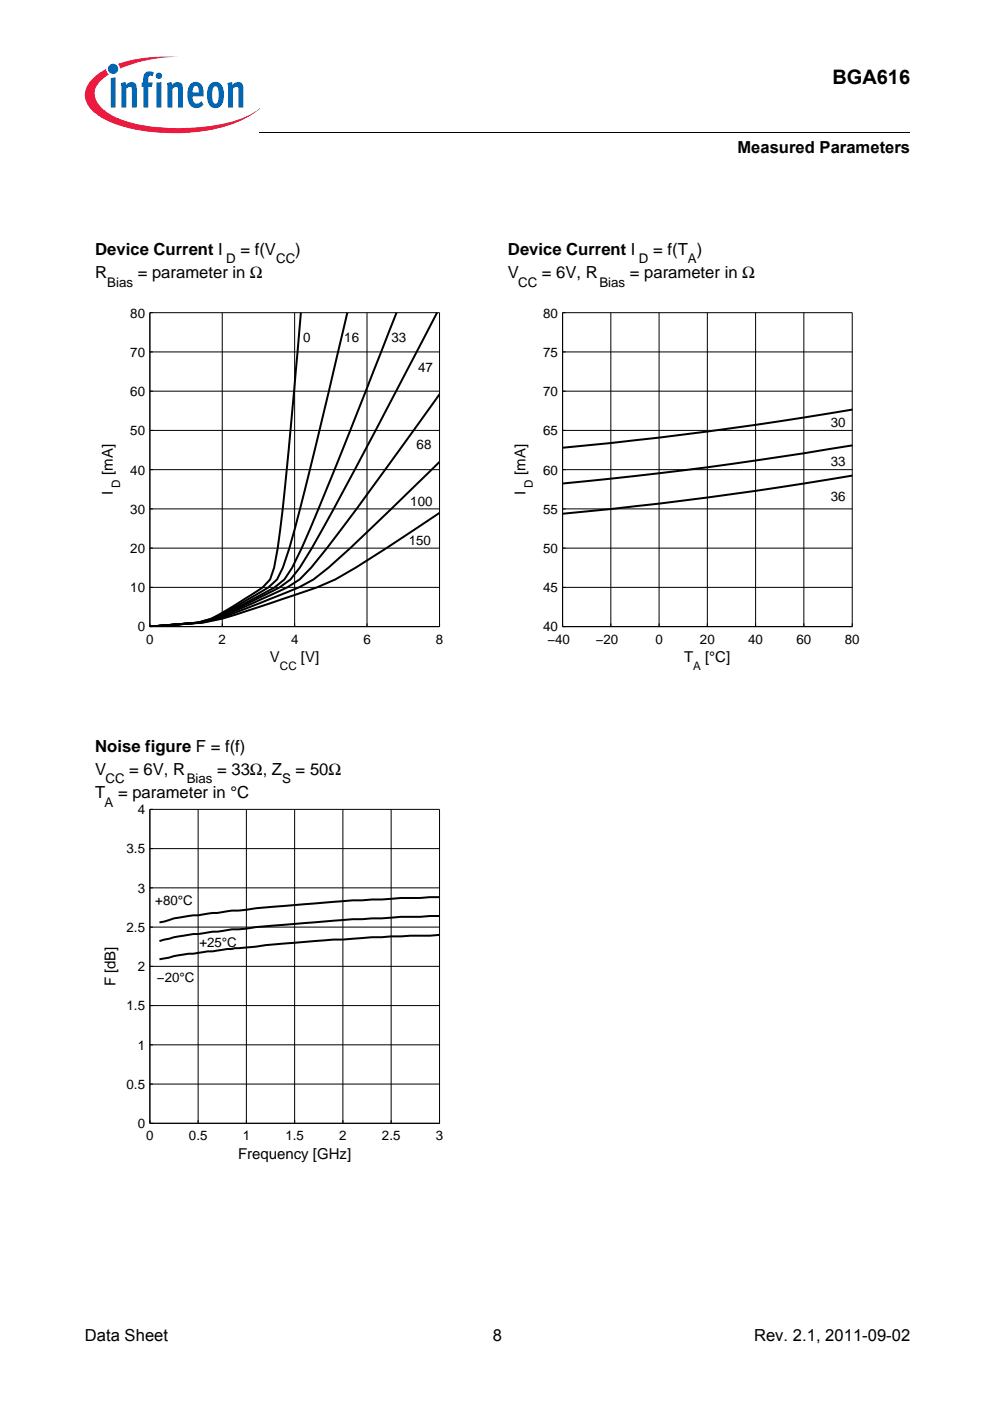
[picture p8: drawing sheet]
<svg xmlns="http://www.w3.org/2000/svg" width="210mm" height="297mm" viewBox="0 0 210 297" stroke-linecap="round" stroke-linejoin="round" font-family="sans-serif">
<circle cx="24" cy="14.6" r="1.09" fill="#0166b3"/>
<g fill="#ed1a40">
<path d="M25 13.6l.8-.3a32.7 32.7 0 0 1 12-1.2 32.2 32.2 0 0 0-11.7 2.2l-.7 .2z"/>
<path d="M19.4 16.9a11.2 11.2 0 0 1 3.1-2.3l.2 .7 .4 .5a5 5 0 0 0-3 4.2 6 6 0 0 0 3.4 4.3 31.7 31.7 0 0 0 16 2.8 31.9 31.9 0 0 0 14-3l1.6-1.2a18.8 18.8 0 0 1-9.4 4.4 42.6 42.6 0 0 1-20.9-.8 11.1 11.1 0 0 1-6.4-4.7 4.3 4.3 0 0 1 1-4.9z"/>
</g>
<g fill="#0166b3">
<path d="M23.5 16.5l1-.1v6.4h-1z"/>
<path d="M25.6 17.6l1-.2 .1 .6a1.22 1.22 0 0 1 1.5-.6 1.22 1.22 0 0 1 .8 1.3v4.1h-1l-.1-4.1a.42 .42 0 0 0-.6-.2l-.5 .4v3.9h-1z"/>
<path d="M30.9 15.4l.8-.3 .7 .2 .2 .1-.3 .8-.1-.1a.47 .47 0 0 0-.7 .2l-.1 1.2h1l-.2 .9h-.8v4.4h-1v-4.4h-.4v-.9h.4v-.7a1.77 1.77 0 0 1 .5-1.4z"/>
<path d="M35.4 17.6l1-.2 .1 .6a1.22 1.22 0 0 1 1.4-.6 1.22 1.22 0 0 1 .9 1.3v4.1h-1.1v-4.1a.42 .42 0 0 0-.6-.2l-.5 .4v3.9h-1.1z"/>
<path d="M48.2 17.6l1-.2 .1 .6a1.22 1.22 0 0 1 1.5-.6 1.22 1.22 0 0 1 .8 1.3v4.1h-1l-.1-4.1a.42 .42 0 0 0-.6-.2l-.5 .4v3.9h-1z"/>
<path d="M33 16.1a.7 .7 0 0 1 1.4 0 .7 .7 0 0 1-1.4 0zM33.2 17.5l1-.1v5.4h-1z"/>
<path d="M40.5 17.7a1.6 1.6 0 0 1 1.7-.2 1.6 1.6 0 0 1 .9 1.5l.1 1.4h-2.4a1.09 1.09 0 0 0 .3 1.2 1.09 1.09 0 0 0 1.1 .2l.5-.4 .4 .8a1.88 1.88 0 0 1-2.2 .6 1.88 1.88 0 0 1-1.1-2v-1.6l.2-.8zM41.1 18.4l-.3 1.2h1.4l-.1-.7a.58 .58 0 0 0-.4-.6 .58 .58 0 0 0-.6 .1z"/>
<path d="M44.7 17.7a1.77 1.77 0 0 1 1.9 0 1.77 1.77 0 0 1 .9 1.7v1.3a1.96 1.96 0 0 1-2.4 2.1 2.94 2.94 0 0 1-1.2-3.2 2.79 2.79 0 0 1 .8-1.9zM45.3 18.4a4.3 4.3 0 0 0 0 3.5l.4 .1a1.54 1.54 0 0 0 .7-1.9v-.4a1.19 1.19 0 0 0-.7-1.4z"/>
</g>
<path d="M18 29h46v5h-46z" fill="#fff"/>
<path d="M55 28v.1z" fill="#000"/>
<path d="M55 28h137.9" fill="none" stroke="#000" stroke-width=".21"/>
<g fill="#fff">
<path d="M19.2 48.8h85v98.1h-85z"/>
<path d="M31.8 66.3h61.4v66.6h-61.4z"/>
</g>
<path d="M31.8 66.3h61.4v66.6h-61.4z" fill="none" stroke="#fff" stroke-width=".21"/>
<g fill="none" stroke="#000" stroke-width=".21">
<path d="M31.8 66.3v66.6M31.8 74.6h.6M31.8 66.3h.6M31.8 66.3h61.4v66.6M31.8 74.6h61.4M47.1 66.3v66.6v-.7M62.5 66.3v66.6v-.7M77.8 66.3v66.6v-.7M31.8 99.6h.6M31.8 91.3h.6M31.8 82.9h.6M31.8 99.6h61.4"/>
<path d="M31.8 91.3h61.4M31.8 82.9h61.4M31.8 116.2h.6M31.8 107.9h.6M31.8 116.2h61.4M31.8 107.9h61.4M31.8 132.9h61.4M31.8 124.5h.6M31.8 124.5h61.4M93.2 132.2v.7"/>
</g>
<path d="M63.8 66.3l-1.4 16.6a797.7 797.7 0 0 1-3.5 33.3l-.8 4.2-.8 2.5-1.6 1.6-6.5 4.2a23.1 23.1 0 0 1-7.3 3.3l-10.1 .9M73.6 66.3l-8.9 37.4a188.9 188.9 0 0 1-4.7 16.7l-1.3 2.5-1.8 1.6-7.1 4.2a26 26 0 0 1-7.7 3.3l-10.3 .9M84.1 66.3l-6.5 16.6a987.6 987.6 0 0 1-13.6 33.3l-2.1 4.2-1.6 2.5-2.1 1.6-7.7 4.2-5.2 2.5-3.1 .8-10.4 .9M92.7 66.3l-19.7 37.4a275.2 275.2 0 0 1-9.4 16.7l-2 2.5a37.2 37.2 0 0 1-7.2 4.1l-3.4 1.7a35.8 35.8 0 0 1-8.7 3.3l-10.5 .9M93.2 83.6l-20.7 28.4-6.5 8.4-2.5 2.5a48 48 0 0 1-8 4.1l-1.8 .9a50.5 50.5 0 0 1-11.2 4.1l-10.7 .9M93.2 97.9l-1.7 1.7a661.6 661.6 0 0 1-21.9 20.8 29.5 29.5 0 0 1-10.3 5.8l-6.3 2.5a55.1 55.1 0 0 1-10.3 3.3l-10.9 .9M93.2 108.7a358.9 358.9 0 0 1-22.1 14.2 136.8 136.8 0 0 1-13.7 5l-2.5 .8a80.3 80.3 0 0 1-11.8 3.3l-11.3 .9" fill="none" stroke="#000" stroke-width=".42"/>
<g fill="#fff">
<path d="M106.7 48.8h85v98.1h-85z"/>
<path d="M119.3 66.3h61.4v66.6h-61.4z"/>
</g>
<path d="M119.3 66.3h61.4v66.6h-61.4z" fill="none" stroke="#fff" stroke-width=".21"/>
<g fill="none" stroke="#000" stroke-width=".21">
<path d="M119.3 66.3v66.6M119.3 66.3h.6M119.3 66.3h61.4v66.6M119.9 74.6h-.6h61.4M129.5 66.3v66.6v-.7M139.7 66.3v66.6v-.7M150 66.3v66.6v-.7M160.2 66.3v66.6v-.7M170.4 66.3v66.6v-.7M119.9 99.6h-.6h61.4M119.9 91.3h-.6h61.4M119.9 82.9h-.6h61.4"/>
<path d="M119.3 116.2h.6M119.3 116.2h61.4M119.9 107.9h-.6h61.4M119.3 132.9h61.4M119.9 124.5h-.6h61.4M180.7 132.2v.7"/>
</g>
<path d="M180.7 94.4a789.5 789.5 0 0 1-61.4 8.1M180.7 86.8a808.8 808.8 0 0 1-61.4 8.1M180.7 100.8a808.8 808.8 0 0 1-61.4 8.1" fill="none" stroke="#000" stroke-width=".42"/>
<g fill="#fff">
<path d="M19.2 154.1h85v98.1h-85z"/>
<path d="M31.8 171.6h61.4v66.6h-61.4z"/>
</g>
<path d="M31.8 171.6h61.4v66.6h-61.4z" fill="none" stroke="#fff" stroke-width=".21"/>
<g fill="none" stroke="#000" stroke-width=".21">
<path d="M31.8 171.6v66.6M31.8 171.6h.6M31.8 171.6h61.4v66.6M32.4 179.9h-.6h61.4M42 171.6v66.6v-.7M52.2 171.6v66.6v-.7M62.5 171.6v66.6v-.7M72.7 171.6v66.6v-.7M82.9 171.6v66.6v-.7M32.4 196.6h-.6h61.4M32.4 188.2h-.6h61.4M32.4 213.2h-.6h61.4"/>
<path d="M32.4 204.9h-.6h61.4M31.8 238.2h61.4M32.4 229.8h-.6h61.4M32.4 221.5h-.6h61.4M93.2 237.5v.7"/>
</g>
<path d="M93.2 198.2l-8.2 .3a441.4 441.4 0 0 0-34.4 2.5l-6.6 .7-3 .5h-1.1l-6.1 1.2M93.2 194.2l-8.2 .2a723.9 723.9 0 0 0-36.8 2.8l-5.2 .7a41.1 41.1 0 0 0-9.2 1.6M93.2 190.2l-8.2 .2a723.9 723.9 0 0 0-36.8 2.8l-8.3 1a16.9 16.9 0 0 0-5.1 1.2l-1 .2" fill="none" stroke="#000" stroke-width=".42"/>
<text font-size="4.2" x="176.5" y="17.8">BGA616</text>
<g font-size="3.5">
<text x="156.3" y="32.5">Measured Parameters</text>
<text x="20.2" y="59">R</text>
<text x="20.2" y="54.1">Device Current I</text>
<text x="29.2" y="59">= parameter in Ω</text>
<text x="51" y="54.1">= f(V</text>
<text x="62.6" y="54.1">)</text>
<text x="107.7" y="59">V</text>
<text x="107.7" y="54.1">Device Current I</text>
<text x="114.9" y="59">= 6V, R</text>
<text x="133.5" y="59">= parameter in Ω</text>
<text x="138.5" y="54.1">= f(T )</text>
<text x="20.2" y="159.4">Noise figure F = f(f)</text>
<text x="20.2" y="164.3">V</text>
<text x="27.4" y="164.3">= 6V, R</text>
<text x="46" y="164.3">= 33Ω, Z</text>
<text x="62.7" y="164.3">= 50Ω</text>
<text x="20.2" y="169.3">T</text>
<text x="25" y="169.3">= parameter in °C</text>
<text x="18" y="284.4">Data Sheet</text>
<text x="104.5" y="284.4">8</text>
<text x="159.9" y="284.4">Rev. 2.1, 2011-09-02</text>
</g>
<g font-size="3.2">
<text x="23.9" y="100.7" transform="rotate(-90 23.9 100.7)">[mA]</text>
<text x="111.4" y="100.7" transform="rotate(-90 111.4 100.7)">[mA]</text>
<text x="23.9" y="105" transform="rotate(-90 23.9 105)">I</text>
<text x="111.4" y="105" transform="rotate(-90 111.4 105)">I</text>
<text x="57.2" y="140.4">V</text>
<text x="63.8" y="140.4">[V]</text>
<text x="145.1" y="140.4">T</text>
<text x="149.5" y="140.4">[°C]</text>
<text x="24.5" y="209.1" transform="rotate(-90 24.5 209.1)">F [dB]</text>
<text x="50.5" y="245.7">Frequency [GHz]</text>
</g>
<g font-size="2.8">
<text x="48" y="55.9">D</text>
<text x="58.5" y="55.9">CC</text>
<text x="135.5" y="55.9">D</text>
<text x="145.8" y="55.9">A</text>
<text x="22.8" y="60.8">Bias</text>
<text x="109.9" y="60.8">CC</text>
<text x="127.1" y="60.8">Bias</text>
<text x="27.6" y="67.3">80</text>
<text x="115.1" y="67.3">80</text>
<text x="27.6" y="75.6">70</text>
<text x="64.3" y="72.5">0</text>
<text x="73" y="72.5">16</text>
<text x="83" y="72.5">33</text>
<text x="115.1" y="75.6">75</text>
<text x="27.6" y="84">60</text>
<text x="88.7" y="78.8">47</text>
<text x="115.1" y="84">70</text>
<text x="27.6" y="92.3">50</text>
<text x="88.3" y="95.2">68</text>
<text x="115.1" y="92.3">65</text>
<text x="176.2" y="90.5">30</text>
<text x="27.6" y="100.6">40</text>
<text x="115.1" y="100.6">60</text>
<text x="176.2" y="98.9">33</text>
<text x="87" y="107.2">100</text>
<text x="176.2" y="106.2">36</text>
<text x="27.6" y="108.9">30</text>
<text x="115.1" y="108.9">55</text>
<text x="27.6" y="117.2">20</text>
<text x="86.7" y="115.6">150</text>
<text x="115.1" y="117.2">50</text>
<text x="27.6" y="125.6">10</text>
<text x="115.1" y="125.6">45</text>
<text x="29.2" y="133.9">0</text>
<text x="31" y="136.5">0</text>
<text x="46.4" y="136.5">2</text>
<text x="61.7" y="136.5">4</text>
<text x="77.1" y="136.5">6</text>
<text x="92.4" y="136.5">8</text>
<text x="115.1" y="133.9">40</text>
<text x="116.1" y="136.5">−40</text>
<text x="126.3" y="136.5">−20</text>
<text x="139" y="136.5">0</text>
<text x="148.4" y="136.5">20</text>
<text x="158.6" y="136.5">40</text>
<text x="168.9" y="136.5">60</text>
<text x="179.1" y="136.5">80</text>
<text x="22.4" y="166.1">CC</text>
<text x="39.6" y="166.1">Bias</text>
<text x="59.8" y="166.1">S</text>
<text x="22.2" y="171">A</text>
<text x="29.2" y="172.6">4</text>
<text x="26.8" y="181">3.5</text>
<text x="29.2" y="189.3">3</text>
<text x="32.9" y="191.8">+80°C</text>
<text x="26.8" y="197.6">2.5</text>
<text x="42.3" y="200.9">+25°C</text>
<text x="29.2" y="205.9">2</text>
<text x="33.3" y="208.2">−20°C</text>
<text x="26.8" y="214.2">1.5</text>
<text x="29.2" y="222.6">1</text>
<text x="26.8" y="230.9">0.5</text>
<text x="29.2" y="239.2">0</text>
<text x="31" y="241.8">0</text>
<text x="40.1" y="241.8">0.5</text>
<text x="51.5" y="241.8">1</text>
<text x="60.5" y="241.8">1.5</text>
<text x="71.9" y="241.8">2</text>
<text x="81" y="241.8">2.5</text>
<text x="92.4" y="241.8">3</text>
</g>
<g font-size="2.5">
<text x="25.5" y="103.4" transform="rotate(-90 25.5 103.4)">D</text>
<text x="113" y="103.4" transform="rotate(-90 113 103.4)">D</text>
<text x="59.4" y="142">CC</text>
<text x="147" y="142">A</text>
</g>
</svg>
